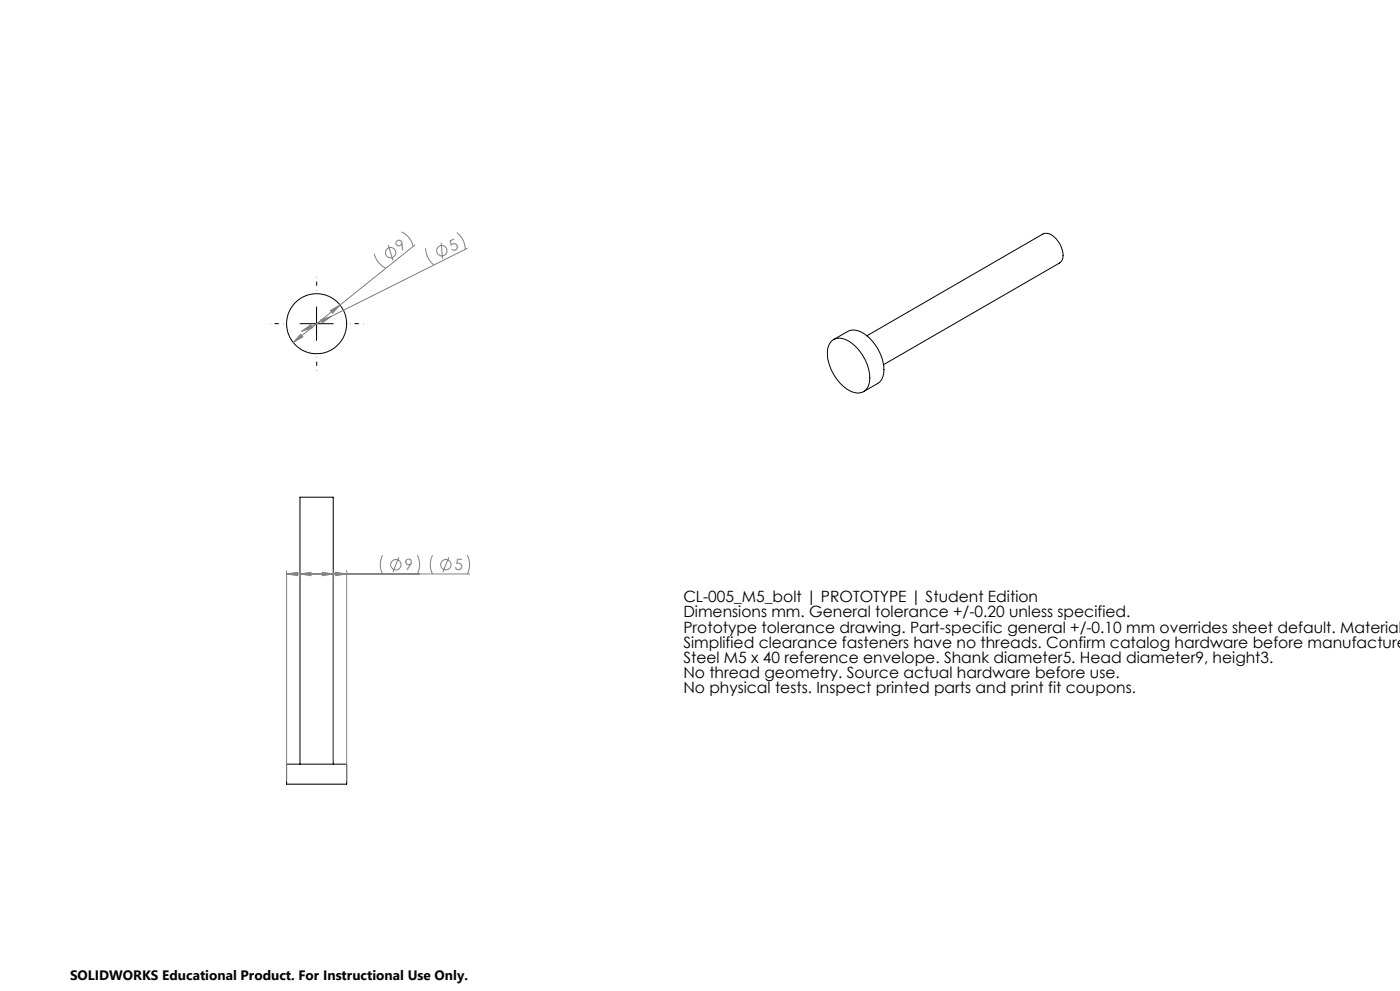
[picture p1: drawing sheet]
<svg xmlns="http://www.w3.org/2000/svg" width="420mm" height="297mm" viewBox="0 0 420 297" stroke-linecap="round" stroke-linejoin="round" font-family="sans-serif">
<g fill="none" stroke="#000" stroke-width=".3">
<path d="M90 97h10M95 92v10M249.2 102.5a4 4 0 0 1 5.4-.3 13.2 13.2 0 0 1 6.1 12.7 3.7 3.7 0 0 1-6.1 2 13.4 13.4 0 0 1-6.2-12.7zM250.1 101.8l4.2-2.5a5.3 5.3 0 0 1 6.1 1.6 13.2 13.2 0 0 1 4.6 11.6l-.3 .9-.9 1.1-4.7 2.9M260.1 100.6l52.8-30.5a3.8 3.8 0 0 1 4.4 2 5.7 5.7 0 0 1 1.1 6.2l-53.3 31M86 229h18v6h-18zM90 229v-80h10v80"/>
<circle cx="95" cy="97" r="9"/>
</g>
<g fill="none" stroke="#808080" stroke-width=".3">
<path d="M112.3 76a6.2 6.2 0 0 0 3.5 4.4M116.5 73.4l1.4 4.6M120.4 69.5a6.2 6.2 0 0 1 3.6 4.4M124.5 73.4l-36.6 29.3M127.7 74.4a6.4 6.4 0 0 0 2.5 5M132.4 72.7l.4 4.8M137.1 69.7a6.4 6.4 0 0 1 2.5 5.1M140.2 74.4l-49.7 24.9M90.5 99.3l2.7-2 .5 .9zM96.3 95.8l3.1-1-2.7 1.9zM99.1 93.1l2.9-1.7-2.2 2.5zM90.2 100.2l.6 .8-2.9 1.7z"/>
<path d="M86 172l3.3-.5v1zM86 171v63M86 172h54.9M90 172l3.3-.5v1zM90 171v57M96.7 171.5l3.3 .5-3.3 .5zM100 171v57M100.7 171.5l3.3 .5-3.3 .5zM104 171v63M114.8 166.4a6.2 6.2 0 0 0 0 5.6M119.7 167l-1.8 4.4M125.2 166.4a6.2 6.2 0 0 1 0 5.6"/>
<path d="M129.8 166.4a6.2 6.2 0 0 0 0 5.6M134.7 167l-1.8 4.4M140.2 166.4a6.2 6.2 0 0 1 0 5.6"/>
<circle cx="117.2" cy="75.7" r="1.55"/>
<circle cx="132.6" cy="75.1" r="1.56"/>
<circle cx="118.8" cy="169.2" r="1.56"/>
<circle cx="133.8" cy="169.2" r="1.56"/>
</g>
<path d="M85 97h-4M95 87v-4M105 97h4M95 107v4" fill="none" stroke="#000" stroke-width=".3" stroke-dasharray="15.2 1.3 1.3 1.3" stroke-dashoffset="15.1" stroke-linecap="butt"/>
<g fill="#808080">
<path d="M100.7 171.5l3.3 .5-3.3 .5zM86 172l3.3-.5v1zM96.7 171.5l3.3 .5-3.3 .5zM90 172l3.3-.5v1z"/>
<path d="M90.5 99.3l3.2-1.1-.5-.9zM96.3 95.8l.4 .9 2.7-1.9z"/>
<path d="M90.2 100.2l-2.3 2.5 2.9-1.7zM99.1 93.1l.7 .8 2.2-2.5z"/>
</g>
<g font-size="4.7" fill="#808080">
<text x="120.3" y="75.4" transform="rotate(-39 120.3 75.4)">9</text>
<text x="135.6" y="75.5" transform="rotate(-27 135.6 75.5)">5</text>
<text x="121.3" y="170.9">9</text>
<text x="136.3" y="170.9">5</text>
</g>
<g font-size="4.7">
<text x="205" y="180.5">CL-005_M5_bolt | PROTOTYPE | Student Edition</text>
<text x="205" y="185">Dimensions mm. General tolerance +/-0.20 unless specified.</text>
<text x="205" y="189.6">Prototype tolerance drawing. Part-specific general +/-0.10 mm overrides sheet default. Material</text>
<text x="205" y="194.1">Simplified clearance fasteners have no threads. Confirm catalog hardware before manufacture</text>
<text x="205" y="198.6">Steel M5 x 40 reference envelope. Shank diameter5. Head diameter9, height3.</text>
<text x="205" y="203.1">No thread geometry. Source actual hardware before use.</text>
<text x="205" y="207.7">No physical tests. Inspect printed parts and print fit coupons.</text>
</g>
<text font-size="4.1" x="21" y="293.7">SOLIDWORKS Educational Product. For Instructional Use Only.</text>
</svg>
